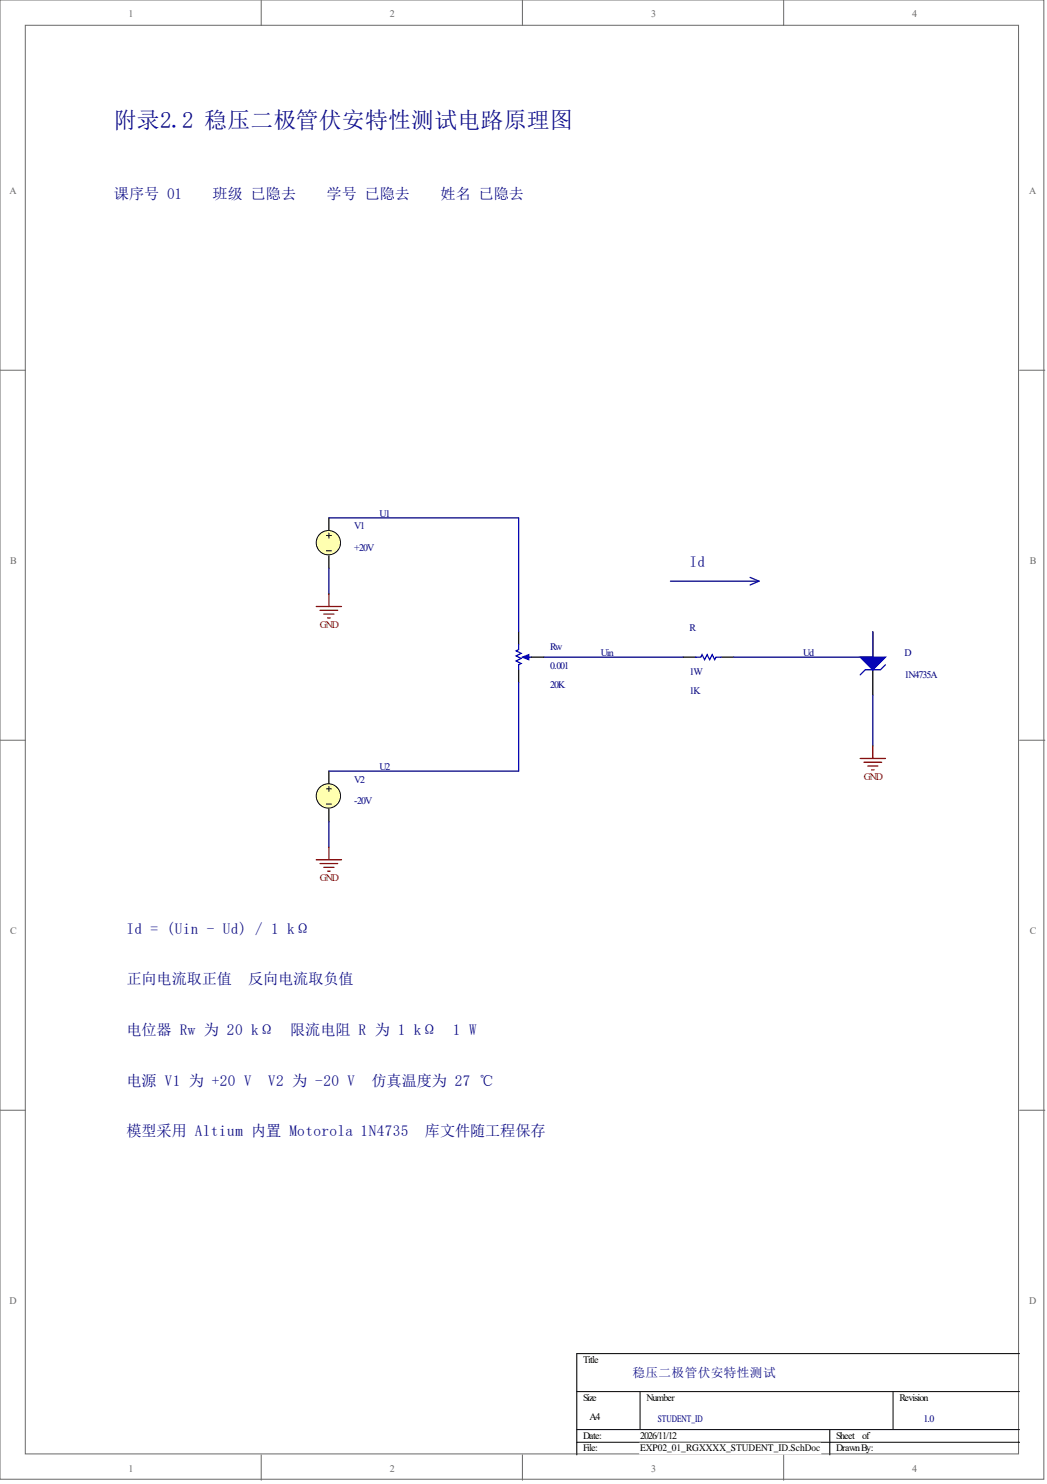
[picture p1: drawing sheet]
<svg xmlns="http://www.w3.org/2000/svg" width="210mm" height="297mm" viewBox="0 0 210 297" stroke-linecap="round" stroke-linejoin="round" font-family="sans-serif">
<g fill="#fff" stroke="#696969" stroke-width=".2">
<path d="M0 0h208.9v296.1h-208.9z"/>
<path d="M5.1 5.1h198.8v285.9h-198.8z"/>
</g>
<path d="M52.3 0v5.1M104.6 0v5.1M156.8 0v5.1M0 74.1h5.1M204.1 74.1h5M0 148.2h5.1M204.1 148.2h5M0 222.2h5.1M204.1 222.2h5M52.3 291.2v5.1M104.6 291.2v5.1M156.8 291.2v5.1" fill="none" stroke="#696969" stroke-width=".2"/>
<path d="M115.4 278.5h88.7M128.1 278.5v7.7M178.7 278.5v7.7M204.1 270.9h-88.7v20.3M115.4 286.2h88.7M115.4 288.7h88.7M166.1 286.2v5" fill="none" stroke="#000" stroke-width=".2"/>
<path d="M65.8 103.7v2.5M65.8 111.3v2.5" fill="none" stroke="#000" stroke-width=".25"/>
<circle cx="65.7" cy="108.6" r="2.43" fill="#ffffb0" stroke="#000" stroke-width=".2"/>
<path d="M65.3 107.2h1M65.3 110.2h1M65.8 106.7v1" fill="none" stroke="#000" stroke-width=".2"/>
<path d="M65.8 154.4v2.5M65.8 162v2.5" fill="none" stroke="#000" stroke-width=".25"/>
<circle cx="65.7" cy="159.3" r="2.43" fill="#ffffb0" stroke="#000" stroke-width=".2"/>
<path d="M65.3 157.9h1M65.8 157.4v1M65.3 160.9h1" fill="none" stroke="#000" stroke-width=".2"/>
<path d="M103.8 126.5v2.5M103.8 134.1v2.5M106.3 131.5h2.6M136.7 131.5h2.5M144.3 131.5h2.5M174.7 126.5v5M174.7 134.1v5" fill="none" stroke="#000" stroke-width=".25"/>
<path d="M103.8 129v1l-.5 .3 1 .5-1 .5 1 .5-1 .5 1 .5-.5 .3v1M105.1 131.5h1.2M139.2 131.5h1.1l.2-.5 .5 1 .5-1 .5 1 .5-1 .5 1 .3-.5h1M177.2 133.1l-1 1h-3l-1 1" fill="none" stroke="#00f" stroke-width=".25"/>
<g fill="#00f" stroke="#00f" stroke-width=".25">
<path d="M104.6 131.5l1.2-.5v1z"/>
<path d="M172.2 131.5h5l-2.5 2.6z"/>
</g>
<path d="M65.8 103.7h38v22.8M65.8 113.8v5.1M134.2 116.3h17.7M150.1 115.6l1.8 .7M151.9 116.3l-1.8 .8M103.8 136.6v17.8h-38M108.9 131.5h27.8M174.7 126.5v5h-27.9M174.7 139.1v10.2M65.8 164.5v5.1" fill="none" stroke="#000080" stroke-width=".25"/>
<g fill="none" stroke="#800000" stroke-width=".25">
<path d="M65.8 118.9v2.5M63.3 121.4h5.1M64.1 122.2h3.5M64.8 122.9h2M65.6 123.7h.5M172.2 151.8h5M172.9 152.6h3.6M173.7 153.3h2M174.4 154.1h.5M174.7 149.3v2.5M63.3 172.1h5.1M64.1 172.9h3.5"/>
<path d="M64.8 173.6h2M65.6 174.4h.5M65.8 169.6v2.5"/>
</g>
<g fill="#fff" stroke="#fff" stroke-width=".35">
<path d="M128.1 288.9h36.1v2h-36.1z"/>
<path d="M22.8 37.3h94.9v3h-94.9z"/>
<path d="M131.6 283.1h9.1v2h-9.1z"/>
</g>
<text font-size="4.6" fill="#000080" x="22.8" y="25.7">附录2.2 稳压二极管伏安特性测试电路原理图</text>
<g font-size="3" fill="#000080">
<text x="22.8" y="39.9">课序号 01</text>
<text x="42.6" y="39.9">班级 已隐去</text>
<text x="65.4" y="39.9">学号 已隐去</text>
<text x="88.2" y="39.9">姓名 已隐去</text>
<text x="138" y="113.4">Id</text>
<text x="25.3" y="186.9">Id = (Uin - Ud) / 1 kΩ</text>
<text x="25.3" y="197">正向电流取正值</text>
<text x="49.6" y="197">反向电流取负值</text>
<text x="25.3" y="207.2">电位器 Rw 为 20 kΩ</text>
<text x="58.1" y="207.2">限流电阻 R 为 1 kΩ</text>
<text x="90.7" y="207.2">1 W</text>
<text x="25.3" y="217.3">电源 V1 为 +20 V</text>
<text x="53.7" y="217.3">V2 为 -20 V</text>
<text x="74.4" y="217.3">仿真温度为 27 ℃</text>
<text x="25.3" y="227.5">模型采用 Altium 内置 Motorola 1N4735</text>
<text x="85.1" y="227.5">库文件随工程保存</text>
</g>
<text font-size="2.5" fill="#000080" x="126.6" y="275.6">稳压二极管伏安特性测试</text>
<g font-size="2" fill="#696969">
<text x="25.7" y="3.3">1</text>
<text x="78" y="3.3">2</text>
<text x="130.3" y="3.3">3</text>
<text x="182.6" y="3.3">4</text>
<text x="1.9" y="38.9">A</text>
<text x="206" y="38.9">A</text>
<text x="2" y="112.9">B</text>
<text x="206.1" y="112.9">B</text>
<text x="2" y="187">C</text>
<text x="206.1" y="187">C</text>
<text x="1.9" y="261">D</text>
<text x="206" y="261">D</text>
<text x="25.7" y="294.5">1</text>
<text x="78" y="294.5">2</text>
<text x="130.3" y="294.5">3</text>
<text x="182.6" y="294.5">4</text>
</g>
<g font-size="2" fill="#000080">
<text x="70.9" y="106">V1</text>
<text x="76" y="103.4">U1</text>
<text x="70.9" y="110.3">+20V</text>
<text x="110.1" y="130.1">Rw</text>
<text x="120.3" y="131.3">Uin</text>
<text x="138" y="126.3">R</text>
<text x="160.8" y="131.3">Ud</text>
<text x="181" y="131.3">D</text>
<text x="110.1" y="133.9">0.001</text>
<text x="110.1" y="137.7">20K</text>
<text x="138" y="135.1">1W</text>
<text x="181" y="135.6">1N4735A</text>
<text x="138" y="138.9">1K</text>
<text x="76" y="154.1">U2</text>
<text x="70.9" y="156.7">V2</text>
<text x="70.9" y="161">-20V</text>
<text x="131.6" y="284.7">STUDENT_ID</text>
<text x="184.8" y="284.7">1.0</text>
</g>
<g font-size="2" fill="#800000">
<text x="64" y="125.7">GND</text>
<text x="172.9" y="156.1">GND</text>
<text x="64" y="176.4">GND</text>
</g>
<g font-size="2">
<text x="116.7" y="272.7">Title</text>
<text x="116.7" y="280.3">Size</text>
<text x="129.4" y="280.3">Number</text>
<text x="180" y="280.3">Revision</text>
<text x="116.7" y="287.9">Date:</text>
<text x="118" y="284.1">A4</text>
<text x="128.1" y="287.9">2026/11/12</text>
<text x="167.3" y="287.9">Sheet</text>
<text x="172.6" y="287.9">of</text>
<text x="116.7" y="290.5">File:</text>
<text x="128.1" y="290.5">EXP02_01_RGXXXX_STUDENT_ID.SchDoc</text>
<text x="167.3" y="290.5">DrawnBy:</text>
</g>
</svg>
